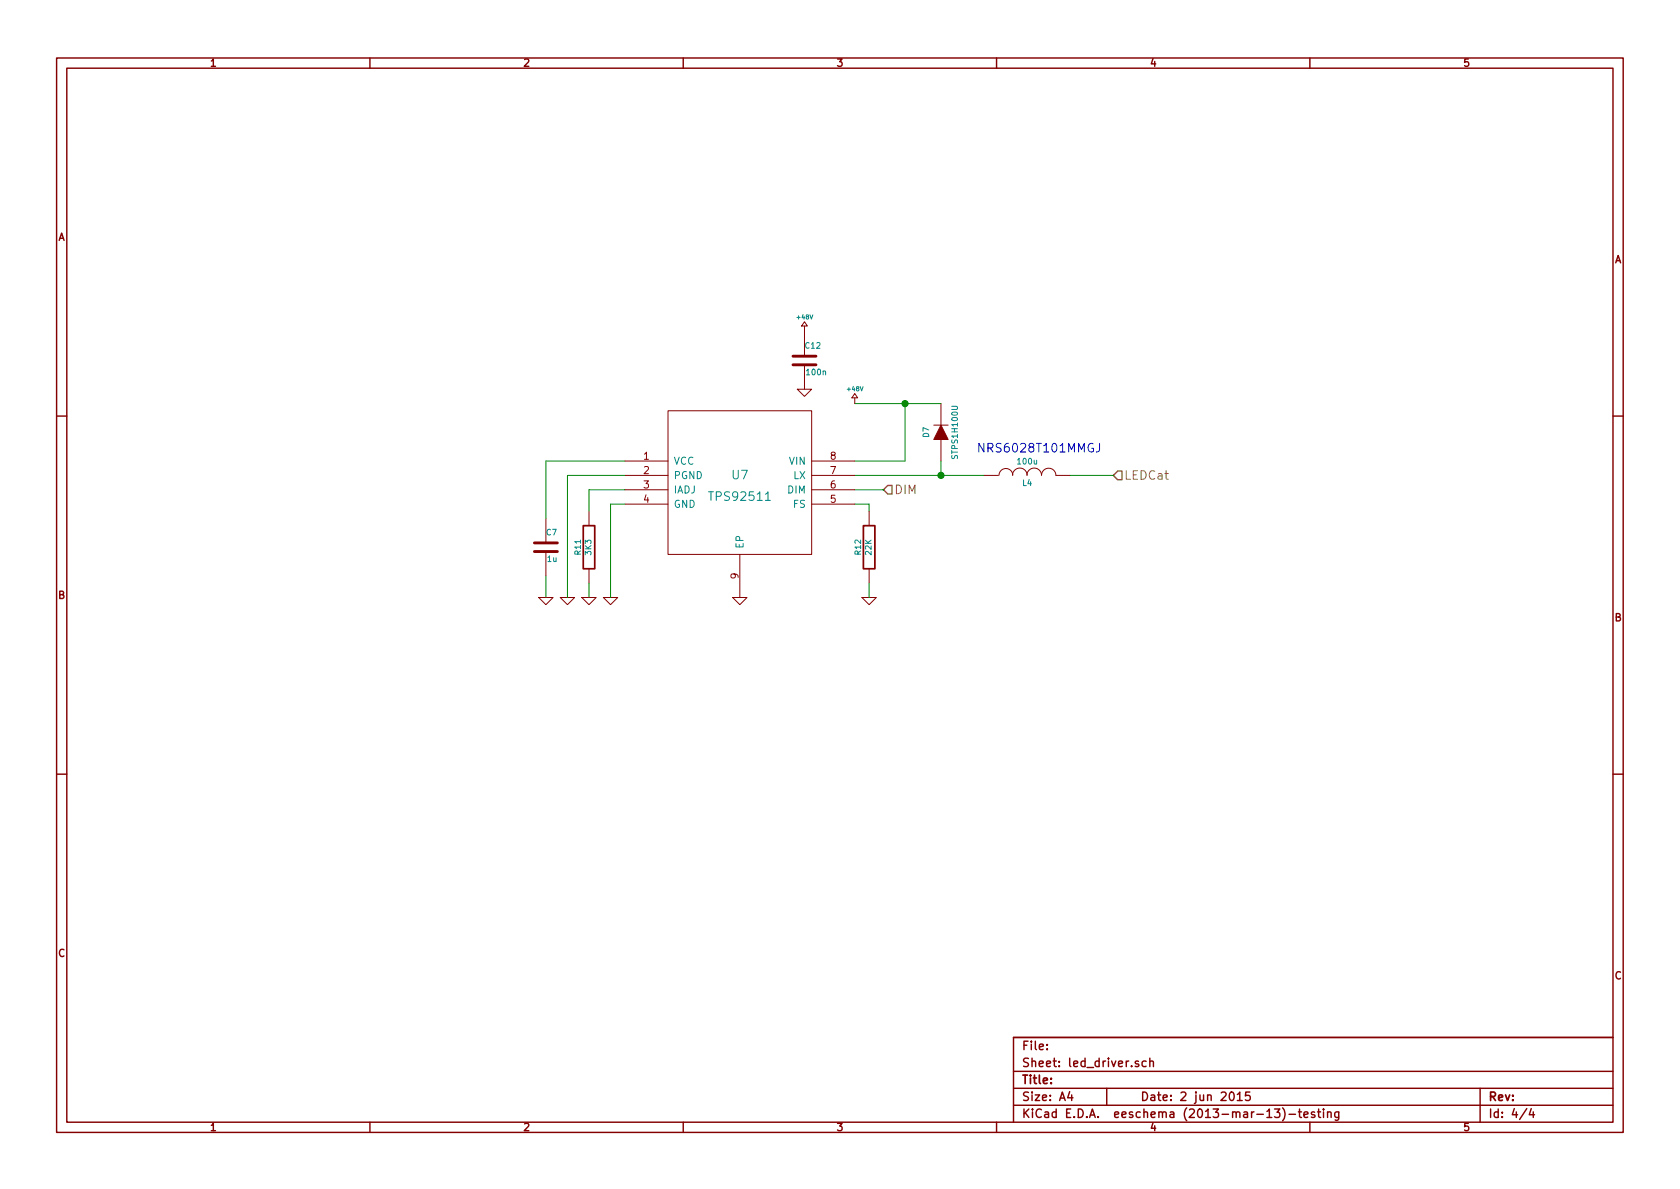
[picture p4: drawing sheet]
<svg xmlns="http://www.w3.org/2000/svg" width="297mm" height="210mm" viewBox="0 0 297 210" stroke-linecap="round" stroke-linejoin="round" font-family="sans-serif">
<g fill="none" stroke="#840000" stroke-width=".25">
<path d="M10 10.3h277v189.9h-277zM11.8 12.1h273.4v186.3h-273.4zM65.4 10.3v1.8M120.8 10.3v1.8M176.2 10.3v1.8M231.6 10.3v1.8M10 73.6h1.8M285.2 73.6h1.8M10 136.9h1.8M285.2 136.9h1.8M65.4 198.4v1.8M120.8 198.4v1.8"/>
<path d="M176.2 198.4v1.8M179.2 192.5h106M179.2 195.4h106M179.2 189.5h106M185.1 185.5v.1M185.1 184.7v.1M189.1 193l-.3 1.1h.9M189.5 193.6v1M195.7 192.5v2.9M201.3 187.7a.37 .37 0 0 0-.6 .1l.1 .3 .5 .1 .1 .1-.3 .3-.4-.1M202.6 187.7l-.4-.1-.3 .3 .1 .6 .2 .1 .4-.1M203.3 187.8l.2-.2 .4 .1v.9"/>
<path d="M203.3 187.1v1.5M217.5 193.3l.2-.2a.81 .81 0 0 1 .6 .6 .81 .81 0 0 1-.3 .8l-.1 .1a.79 .79 0 0 1-.4-1.3zM218.8 193.5l.4-.4v1.5M218.8 194.6h.8M221 193.1h-.7l-.1 .7 .2-.1h.5l.2 .3-.1 .5-.2 .1-.6-.1M225.3 196.1h1l-.5 .6 .4 .1v.7l-.2 .1-.7-.1M226.8 195.9a1.71 1.71 0 0 1 0 2.3M227.9 197h1.2M229.6 196.6h.5M229.8 196.1v1.3l.3 .2M230.6 197.1l.7-.1-.1-.3-.4-.1-.2 .2v.7h.6M231.6 198.4v1.8"/>
<path d="M232.4 196.7a.37 .37 0 0 0-.5 .1v.2l.5 .2 .1 .1-.2 .3-.4-.1M232.9 196.6h.6M233.1 196.1v1.3l.4 .2M234 196.1v.2M234 196.6v1M234.7 196.7l.2-.1 .4 .1 .1 .9M234.7 196.6v1M236.7 196.6v1.4l-.3 .1-.3-.1M236.7 196.7l-.4-.1-.3 .3 .1 .6 .2 .1 .4-.1M261.7 192.5v5.9M270 196l-1.3 2M270.7 196l-.3 1.1h.9"/>
<path d="M271.1 196.6v1M285.2 183.5h-106v14.9"/>
</g>
<g fill="none" stroke="#840000" stroke-width=".18">
<path d="M142.2 57.7v5.3M142.2 56.9l.5 .8h-1zM118.1 72.6h25.4v25.4h-25.4zM141 68.8h2.5l-1.3 1.3zM142.2 64.5v4.3M151.1 70.4v1M151.1 69.6l.5 .8h-1zM165.1 75.2h2.5M166.4 71.4v3.8M166.4 77.7v3.8M96.5 91.7v4.3M96.5 97.5v4.3"/>
<path d="M104.1 90.4v2.6M110.5 84.1h7.6M110.5 81.5h7.6M110.5 86.6h7.6M110.5 89.1h7.6M130.8 98v7.7M143.5 84.1h7.6M143.5 81.5h7.6M143.5 86.6h7.6M143.5 89.1h7.6M153.7 90.4v2.6M174 84.1h2.5"/>
<path d="M176.6 84a1.22 1.22 0 0 1 1.3-1.2 1.22 1.22 0 0 1 1.2 1.2M179 84a1.3 1.3 0 0 1 1.3-1.2 1.3 1.3 0 0 1 1.3 1.2M181.6 84a1.3 1.3 0 0 1 1.3-1.2 1.3 1.3 0 0 1 1.2 1.2 1.27 1.27 0 0 1 1.3-1.2 1.27 1.27 0 0 1 1.3 1.2M186.7 84.1h2.5M95.2 105.7h2.6l-1.3 1.2zM99.1 105.7h2.5l-1.3 1.2zM102.9 105.7h2.5l-1.3 1.2zM104.1 100.6v2.5M106.7 105.7h2.5l-1.3 1.2zM129.5 105.7h2.6l-1.3 1.2zM152.4 105.7h2.5l-1.2 1.2zM153.7 100.6v2.5"/>
</g>
<path d="M166.4 75.2l1.2 2.5h-2.5z" fill="#840000" stroke="#840000" stroke-width=".18"/>
<path d="M157 85.8h.7v1.6h-.7l-.8-.8zM196.8 84.1l.8-.8h.8v1.5h-.8z" fill="none" stroke="#848400" stroke-width=".25"/>
<g fill="none" stroke="#008400" stroke-width=".18">
<path d="M151.1 71.4h15.3M160 71.4v10.1h-8.9M110.5 84.1h-10.2v21.6M110.5 81.5h-14v10.2M110.5 89.1h-2.6v16.6M110.5 86.6h-6.4v3.8M151.1 84.1h22.9M151.1 89.1h2.6v1.3M151.1 86.6h5.1M166.4 81.5v2.6M189.2 84.1h7.6M96.5 101.8v3.9"/>
<path d="M104.1 103.1v2.6M153.7 103.1v2.6"/>
</g>
<g fill="#008400" stroke="#008400" stroke-width=".25">
<circle cx="160" cy="71.4" r=".51"/>
<circle cx="166.4" cy="84.1" r=".51"/>
</g>
<path d="M103.1 93h2.1v7.6h-2.1zM152.7 93h2v7.6h-2z" fill="none" stroke="#840000" stroke-width=".3"/>
<path d="M140.2 64.5h4.1M140.2 63h4.1M94.5 97.5h4.1M94.5 96h4.1" fill="none" stroke="#840000" stroke-width=".51"/>
<path d="M135.3 88.5h.9" fill="none" stroke="#008484" stroke-width=".18"/>
<path d="M194.4 78.4v1.1a.47 .47 0 0 1-.5 .4" fill="none" stroke="#0000c2" stroke-width=".18"/>
<text font-size="2.1" fill="#0000c2" x="172.7" y="80">NRS6028T101MMGJ</text>
<g font-size="2.1" fill="#008484">
<text x="125.8" y="88.6">TPS92511</text>
<text x="129.5" y="84.8">U7</text>
</g>
<g font-size="2.1" fill="#848400">
<text x="158.1" y="87.4">DIM</text>
<text x="198.8" y="84.8">LEDCat</text>
</g>
<g font-size="2.1" fill="#840000">
<text x="180.7" y="185.7">File:</text>
<text x="180.7" y="188.7">Sheet: led_driver.sch</text>
<text x="180.7" y="191.7">Title:</text>
<text x="180.7" y="194.7">Size: A4</text>
<text x="180.7" y="197.7">KiCad E.D.A. eeschema (2013-mar-13)-testing</text>
<text x="201.7" y="194.7">Date: 2 jun 2015</text>
<text x="263.2" y="197.7">Id: 4/4</text>
<text x="263.2" y="194.7">Rev:</text>
</g>
<g font-size="1.8" fill="#840000">
<text x="37.2" y="11.8">1</text>
<text x="92.6" y="11.8">2</text>
<text x="148" y="11.8">3</text>
<text x="203.4" y="11.8">4</text>
<text x="258.8" y="11.8">5</text>
<text x="10.3" y="42.6">A</text>
<text x="285.5" y="46.5">A</text>
<text x="113.8" y="81.3">1</text>
<text x="113.8" y="83.8">2</text>
<text x="146.8" y="83.8">7</text>
<text x="146.8" y="81.3">8</text>
<text x="113.8" y="86.4">3</text>
<text x="113.8" y="88.9">4</text>
<text x="146.8" y="88.9">5</text>
<text x="146.8" y="86.4">6</text>
<text x="10.3" y="105.9">B</text>
<text x="130.6" y="102.3" transform="rotate(-90 130.6 102.3)">9</text>
<text x="285.5" y="109.8">B</text>
<text x="10.3" y="169.2">C</text>
<text x="285.5" y="173.2">C</text>
<text x="37.2" y="200">1</text>
<text x="92.6" y="200">2</text>
<text x="148" y="200">3</text>
<text x="203.4" y="200">4</text>
<text x="258.8" y="200">5</text>
</g>
<g font-size="1.8" fill="#008484">
<text x="119.1" y="82.2">VCC</text>
<text x="139.5" y="82.2">VIN</text>
<text x="119.1" y="84.7">PGND</text>
<text x="119.1" y="87.2">IADJ</text>
<text x="119.1" y="89.8">GND</text>
<text x="139.2" y="87.2">DIM</text>
<text x="140.2" y="89.8">FS</text>
<text x="140.2" y="84.7">LX</text>
<text x="131.4" y="97" transform="rotate(-90 131.4 97)">EP</text>
</g>
<g font-size="1.4" fill="#008484">
<text x="142.4" y="61.6">C12</text>
<text x="142.7" y="66.3">100n</text>
<text x="164.3" y="77.3" transform="rotate(-90 164.3 77.3)">D7</text>
<text x="169.3" y="80.9" transform="rotate(-90 169.3 80.9)">STPS1H100U</text>
<text x="180" y="82.1">100u</text>
<text x="180.8" y="85.9">L4</text>
<text x="96.6" y="94.7">C7</text>
<text x="96.8" y="99.4">1u</text>
<text x="102.7" y="98.1" transform="rotate(-90 102.7 98.1)">R11</text>
<text x="104.5" y="98.1" transform="rotate(-90 104.5 98.1)">3K3</text>
<text x="152.2" y="98.1" transform="rotate(-90 152.2 98.1)">R12</text>
<text x="154.1" y="98.1" transform="rotate(-90 154.1 98.1)">22K</text>
</g>
<g font-size="1.1" fill="#008484">
<text x="141" y="56.5">+48V</text>
<text x="149.9" y="69.2">+48V</text>
</g>
</svg>
